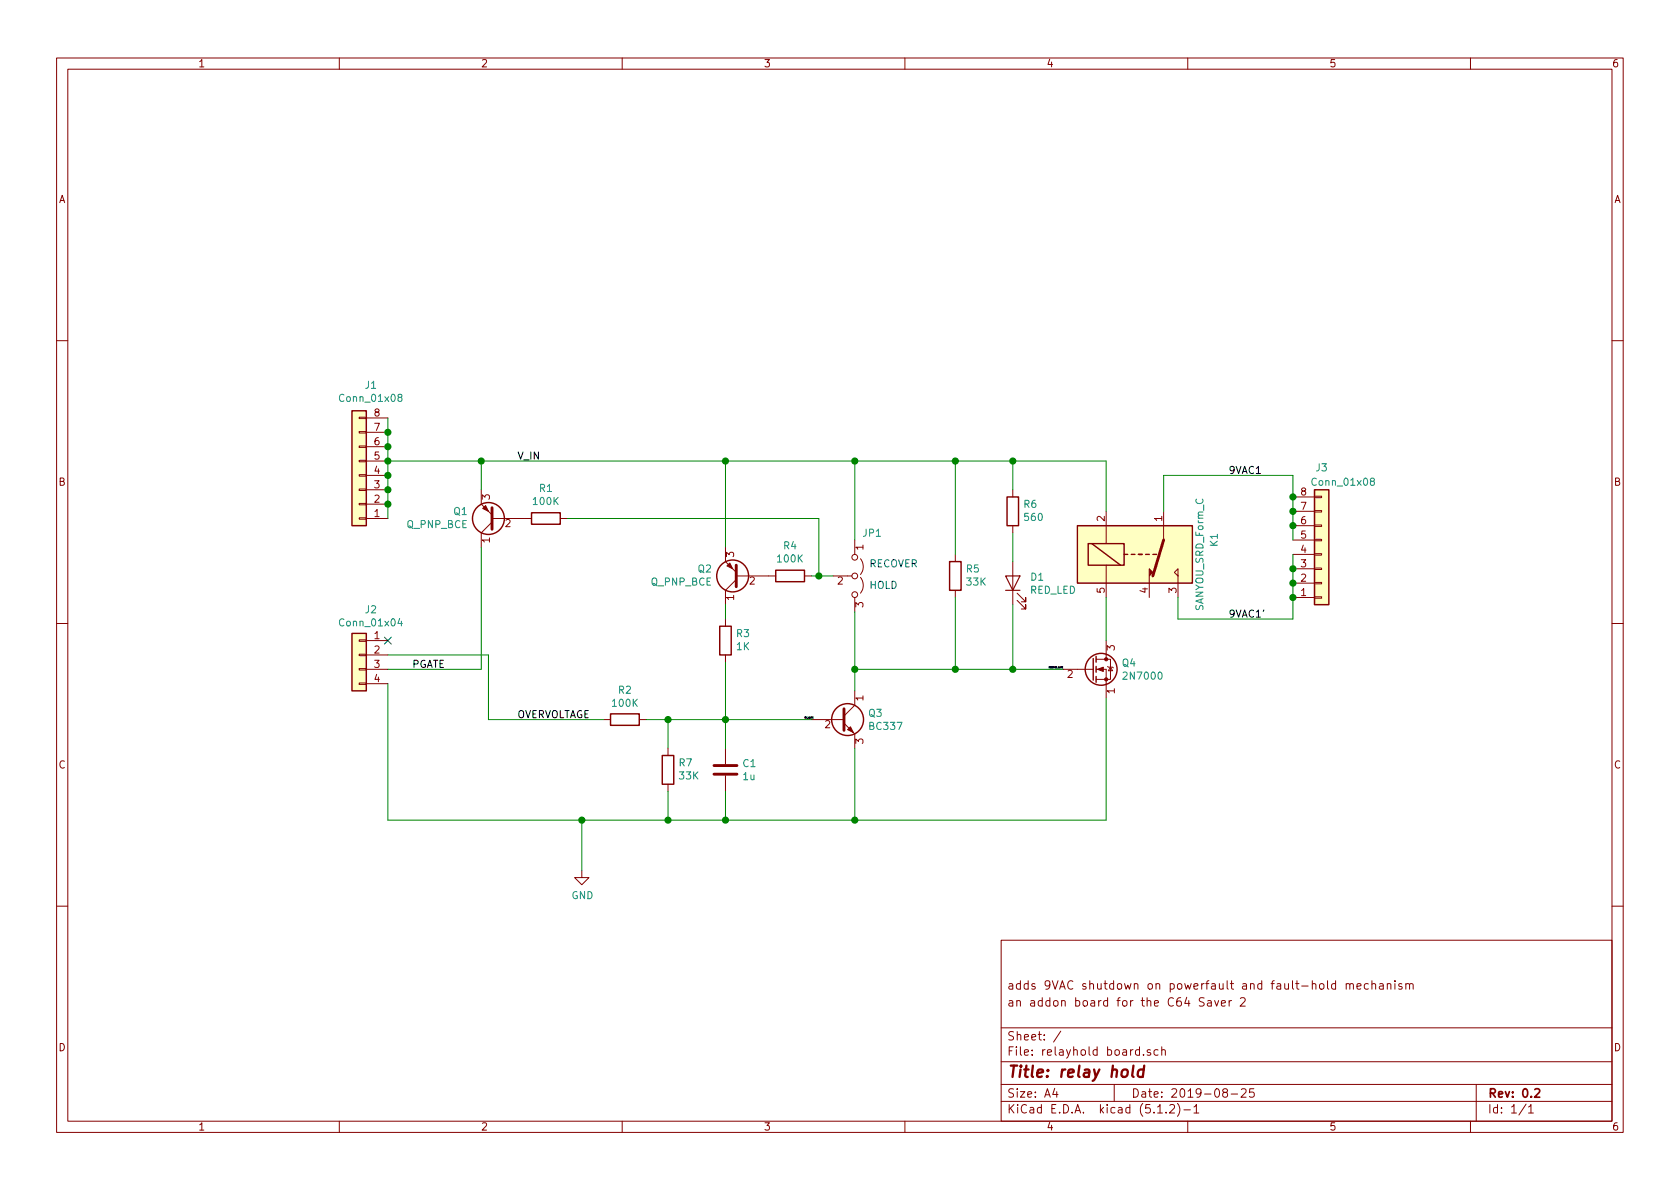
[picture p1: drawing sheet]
EESchema Schematic File Version 4
LIBS:relayhold board-cache
EELAYER 29 0
EELAYER END
$Descr A4 11693 8268
encoding utf-8
Sheet 1 1
Title "relay hold"
Date "2019-08-25"
Rev "0.2"
Comp ""
Comment1 "an addon board for the C64 Saver 2"
Comment2 "adds 9VAC shutdown on powerfault and fault-hold mechanism"
Comment3 ""
Comment4 ""
$EndDescr
$Comp
L Relay:SANYOU_SRD_Form_C K1
U 1 1
P 7900 3850
F 0 "K1" V 8450 3750 50  0000 C CNN
F 1 "SANYOU_SRD_Form_C" V 8350 3850 50  0000 C CNN
F 2 "Relay_THT:Relay_SPDT_SANYOU_SRD_Series_Form_C" H 8350 3800 50  0001 L CNN
F 3 "http://www.sanyourelay.ca/public/products/pdf/SRD.pdf" H 7900 3850 50  0001 C CNN
	1    7900 3850
	1    0    0    1   
$EndComp
$Comp
L Device:Q_NPN_CBE Q3
U 1 1
P 5850 5000
F 0 "Q3" H 6041 5046 50  0000 L CNN
F 1 "BC337" H 6041 4955 50  0000 L CNN
F 2 "Package_TO_SOT_THT:TO-92_Inline_Wide" H 6050 5100 50  0001 C CNN
F 3 "~" H 5850 5000 50  0001 C CNN
	1    5850 5000
	1    0    0    -1  
$EndComp
$Comp
L Device:Q_PNP_CBE Q2
U 1 1
P 5150 4000
F 0 "Q2" H 5341 3954 50  0000 L CNN
F 1 "Q_PNP_BCE" H 5341 4045 50  0000 L CNN
F 2 "Package_TO_SOT_THT:TO-92_Inline_Wide" H 5350 4100 50  0001 C CNN
F 3 "~" H 5150 4000 50  0001 C CNN
	1    5150 4000
	-1   0    0    1   
$EndComp
$Comp
L Device:C C1
U 1 1
P 5050 5350
F 0 "C1" H 5165 5396 50  0000 L CNN
F 1 "1u" H 5165 5305 50  0000 L CNN
F 2 "Capacitor_THT:C_Rect_L7.0mm_W2.5mm_P5.00mm" H 5088 5200 50  0001 C CNN
F 3 "~" H 5050 5350 50  0001 C CNN
	1    5050 5350
	1    0    0    -1  
$EndComp
$Comp
L Device:R R2
U 1 1
P 4350 5000
F 0 "R2" V 4143 5000 50  0000 C CNN
F 1 "100K" V 4234 5000 50  0000 C CNN
F 2 "Resistor_THT:R_Axial_DIN0207_L6.3mm_D2.5mm_P2.54mm_Vertical" V 4280 5000 50  0001 C CNN
F 3 "~" H 4350 5000 50  0001 C CNN
	1    4350 5000
	0    1    1    0   
$EndComp
$Comp
L Device:R R3
U 1 1
P 5050 4450
F 0 "R3" H 4980 4404 50  0000 R CNN
F 1 "1K" H 4980 4495 50  0000 R CNN
F 2 "Resistor_THT:R_Axial_DIN0207_L6.3mm_D2.5mm_P2.54mm_Vertical" V 4980 4450 50  0001 C CNN
F 3 "~" H 5050 4450 50  0001 C CNN
	1    5050 4450
	-1   0    0    1   
$EndComp
$Comp
L Device:R R4
U 1 1
P 5500 4000
F 0 "R4" V 5707 4000 50  0000 C CNN
F 1 "100K" V 5616 4000 50  0000 C CNN
F 2 "Resistor_THT:R_Axial_DIN0207_L6.3mm_D2.5mm_P2.54mm_Vertical" V 5430 4000 50  0001 C CNN
F 3 "~" H 5500 4000 50  0001 C CNN
	1    5500 4000
	0    -1   -1   0   
$EndComp
$Comp
L power:GND #PWR0101
U 1 1
P 4050 6050
F 0 "#PWR0101" H 4050 5800 50  0001 C CNN
F 1 "GND" H 4055 5877 50  0000 C CNN
F 2 "" H 4050 6050 50  0001 C CNN
F 3 "" H 4050 6050 50  0001 C CNN
	1    4050 6050
	1    0    0    -1  
$EndComp
Wire Wire Line
	5950 5200 5950 5700
Wire Wire Line
	5050 5000 5050 4600
Wire Wire Line
	5050 5200 5050 5000
Connection ~ 5050 5000
Wire Wire Line
	5050 5500 5050 5700
Wire Wire Line
	5050 5000 4650 5000
Wire Wire Line
	4050 5700 4050 6050
Wire Wire Line
	4050 5700 4650 5700
Wire Wire Line
	5950 5700 7700 5700
$Comp
L Transistor_FET:2N7000 Q4
U 1 1
P 7600 4650
F 0 "Q4" H 7806 4696 50  0000 L CNN
F 1 "2N7000" H 7806 4605 50  0000 L CNN
F 2 "Package_TO_SOT_THT:TO-92_Inline_Wide" H 7800 4575 50  0001 L CIN
F 3 "https://www.fairchildsemi.com/datasheets/2N/2N7000.pdf" H 7600 4650 50  0001 L CNN
	1    7600 4650
	1    0    0    -1  
$EndComp
Wire Wire Line
	5950 4650 5950 4800
Wire Wire Line
	7700 3200 7700 3550
Wire Wire Line
	7700 4150 7700 4450
Wire Wire Line
	7700 4850 7700 5700
$Comp
L Connector_Generic:Conn_01x08 J1
U 1 1
P 2500 3300
F 0 "J1" H 2418 2675 50  0000 C CNN
F 1 "Conn_01x08" H 2418 2766 50  0000 C CNN
F 2 "Connector_PinHeader_2.54mm:PinHeader_1x08_P2.54mm_Vertical" H 2500 3300 50  0001 C CNN
F 3 "~" H 2500 3300 50  0001 C CNN
	1    2500 3300
	-1   0    0    1   
$EndComp
$Comp
L Connector_Generic:Conn_01x08 J3
U 1 1
P 9200 3850
F 0 "J3" H 9200 3250 50  0000 C CNN
F 1 "Conn_01x08" H 9350 3350 50  0000 C CNN
F 2 "Connector_PinHeader_2.54mm:PinHeader_1x08_P2.54mm_Vertical" H 9200 3850 50  0001 C CNN
F 3 "~" H 9200 3850 50  0001 C CNN
	1    9200 3850
	1    0    0    1   
$EndComp
$Comp
L Connector_Generic:Conn_01x04 J2
U 1 1
P 2500 4550
F 0 "J2" H 2418 4867 50  0000 C CNN
F 1 "Conn_01x04" H 2418 4776 50  0000 C CNN
F 2 "Connector_PinHeader_2.54mm:PinHeader_1x04_P2.54mm_Vertical" H 2500 4550 50  0001 C CNN
F 3 "~" H 2500 4550 50  0001 C CNN
	1    2500 4550
	-1   0    0    -1  
$EndComp
Wire Wire Line
	4050 5700 2700 5700
Wire Wire Line
	2700 5700 2700 4750
Connection ~ 4050 5700
Wire Wire Line
	2700 4650 3350 4650
Wire Wire Line
	3400 5000 3400 4550
Wire Wire Line
	3400 4550 2700 4550
Wire Wire Line
	3400 5000 4200 5000
Text Label 3100 4650 2    50   ~ 0
PGATE
Text Label 3600 5000 0    50   ~ 0
OVERVOLTAGE
NoConn ~ 2700 4450
Wire Wire Line
	9000 3750 9000 3650
Connection ~ 9000 3550
Wire Wire Line
	9000 3550 9000 3450
Connection ~ 9000 3650
Wire Wire Line
	9000 3650 9000 3550
Wire Wire Line
	9000 3850 9000 3950
Wire Wire Line
	9000 4300 8200 4300
Wire Wire Line
	8200 4300 8200 4150
Connection ~ 9000 3950
Wire Wire Line
	9000 3950 9000 4050
Connection ~ 9000 4050
Wire Wire Line
	9000 4050 9000 4150
Connection ~ 9000 4150
Wire Wire Line
	9000 4150 9000 4300
Wire Wire Line
	9000 3450 9000 3300
Wire Wire Line
	9000 3300 8100 3300
Wire Wire Line
	8100 3300 8100 3550
Connection ~ 9000 3450
Text Label 8550 3300 0    50   ~ 0
9VAC1
Text Label 8550 4300 0    50   ~ 0
9VAC1'
Wire Wire Line
	2700 2900 2700 3000
Connection ~ 2700 3000
Wire Wire Line
	2700 3000 2700 3100
Connection ~ 2700 3100
Wire Wire Line
	2700 3100 2700 3200
Connection ~ 2700 3200
Wire Wire Line
	2700 3200 2700 3300
Connection ~ 2700 3300
Wire Wire Line
	2700 3300 2700 3400
Connection ~ 2700 3400
Wire Wire Line
	2700 3400 2700 3500
Connection ~ 2700 3500
Wire Wire Line
	2700 3500 2700 3600
Wire Wire Line
	2700 3200 3350 3200
Text Label 3600 3200 0    50   ~ 0
V_IN
Wire Wire Line
	5050 4200 5050 4300
$Comp
L Device:Q_PNP_CBE Q1
U 1 1
P 3450 3600
F 0 "Q1" H 3641 3554 50  0000 L CNN
F 1 "Q_PNP_BCE" H 3641 3645 50  0000 L CNN
F 2 "Package_TO_SOT_THT:TO-92_Inline_Wide" H 3650 3700 50  0001 C CNN
F 3 "~" H 3450 3600 50  0001 C CNN
	1    3450 3600
	-1   0    0    1   
$EndComp
Wire Wire Line
	3350 3400 3350 3200
Connection ~ 3350 3200
Wire Wire Line
	3350 3800 3350 4650
$Comp
L Device:R R1
U 1 1
P 3800 3600
F 0 "R1" V 4007 3600 50  0000 C CNN
F 1 "100K" V 3916 3600 50  0000 C CNN
F 2 "Resistor_THT:R_Axial_DIN0207_L6.3mm_D2.5mm_P2.54mm_Vertical" V 3730 3600 50  0001 C CNN
F 3 "~" H 3800 3600 50  0001 C CNN
	1    3800 3600
	0    -1   -1   0   
$EndComp
Connection ~ 5950 5700
$Comp
L Device:R R5
U 1 1
P 6650 4000
F 0 "R5" H 6580 3954 50  0000 R CNN
F 1 "33K" H 6580 4045 50  0000 R CNN
F 2 "Resistor_THT:R_Axial_DIN0207_L6.3mm_D2.5mm_P2.54mm_Vertical" V 6580 4000 50  0001 C CNN
F 3 "~" H 6650 4000 50  0001 C CNN
	1    6650 4000
	-1   0    0    1   
$EndComp
Wire Wire Line
	3950 3600 5700 3600
Wire Wire Line
	5700 3600 5700 4000
Wire Wire Line
	5650 4000 5700 4000
Wire Wire Line
	5050 3200 5050 3800
$Comp
L Jumper:Jumper_3_Open JP1
U 1 1
P 5950 4000
F 0 "JP1" V 5650 4050 50  0000 L CNN
F 1 "Jumper_3_Open" V 5995 4087 50  0001 L CNN
F 2 "Connector_PinHeader_2.54mm:PinHeader_1x03_P2.54mm_Vertical" H 5950 4000 50  0001 C CNN
F 3 "~" H 5950 4000 50  0001 C CNN
	1    5950 4000
	0    1    1    0   
$EndComp
Wire Wire Line
	5950 3750 5950 3200
Connection ~ 5950 3200
Wire Wire Line
	5950 3200 6650 3200
Wire Wire Line
	5950 4250 5950 4650
Connection ~ 5950 4650
Wire Wire Line
	5950 4650 6650 4650
Wire Wire Line
	6650 3200 6650 3850
Connection ~ 6650 3200
Wire Wire Line
	6650 4150 6650 4650
Connection ~ 6650 4650
Connection ~ 5050 3200
Wire Wire Line
	5050 3200 5950 3200
Wire Wire Line
	3350 3200 5050 3200
Wire Wire Line
	6650 3200 7050 3200
Wire Wire Line
	6650 4650 7050 4650
Wire Wire Line
	5800 4000 5700 4000
Connection ~ 5700 4000
Connection ~ 5050 5700
Text Notes 6050 4100 0    50   ~ 0
HOLD
Text Notes 6050 3950 0    50   ~ 0
RECOVER
$Comp
L Device:LED D1
U 1 1
P 7050 4050
F 0 "D1" V 7089 3932 50  0000 R CNN
F 1 "RED_LED" V 6998 3932 50  0000 R CNN
F 2 "LED_THT:LED_D5.0mm" H 7050 4050 50  0001 C CNN
F 3 "~" H 7050 4050 50  0001 C CNN
	1    7050 4050
	0    -1   -1   0   
$EndComp
Wire Wire Line
	7050 4200 7050 4650
Connection ~ 7050 4650
Wire Wire Line
	7050 4650 7400 4650
$Comp
L Device:R R6
U 1 1
P 7050 3550
F 0 "R6" H 6980 3504 50  0000 R CNN
F 1 "560" H 6980 3595 50  0000 R CNN
F 2 "Resistor_THT:R_Axial_DIN0207_L6.3mm_D2.5mm_P2.54mm_Vertical" V 6980 3550 50  0001 C CNN
F 3 "~" H 7050 3550 50  0001 C CNN
	1    7050 3550
	-1   0    0    1   
$EndComp
Wire Wire Line
	7050 3400 7050 3200
Connection ~ 7050 3200
Wire Wire Line
	7050 3200 7700 3200
Wire Wire Line
	7050 3700 7050 3900
$Comp
L Device:R R7
U 1 1
P 4650 5350
F 0 "R7" H 4580 5304 50  0000 R CNN
F 1 "33K" H 4580 5395 50  0000 R CNN
F 2 "Resistor_THT:R_Axial_DIN0207_L6.3mm_D2.5mm_P2.54mm_Vertical" V 4580 5350 50  0001 C CNN
F 3 "~" H 4650 5350 50  0001 C CNN
	1    4650 5350
	-1   0    0    1   
$EndComp
Wire Wire Line
	4650 5200 4650 5000
Connection ~ 4650 5000
Wire Wire Line
	4650 5000 4500 5000
Wire Wire Line
	4650 5500 4650 5700
Connection ~ 4650 5700
Wire Wire Line
	4650 5700 5050 5700
Wire Wire Line
	5050 5700 5950 5700
Wire Wire Line
	5050 5000 5650 5000
Text Label 5600 5000 0    10   ~ 0
OV_GATE
Text Label 7300 4650 0    10   ~ 0
MOSFET_GATE
$EndSCHEMATC
